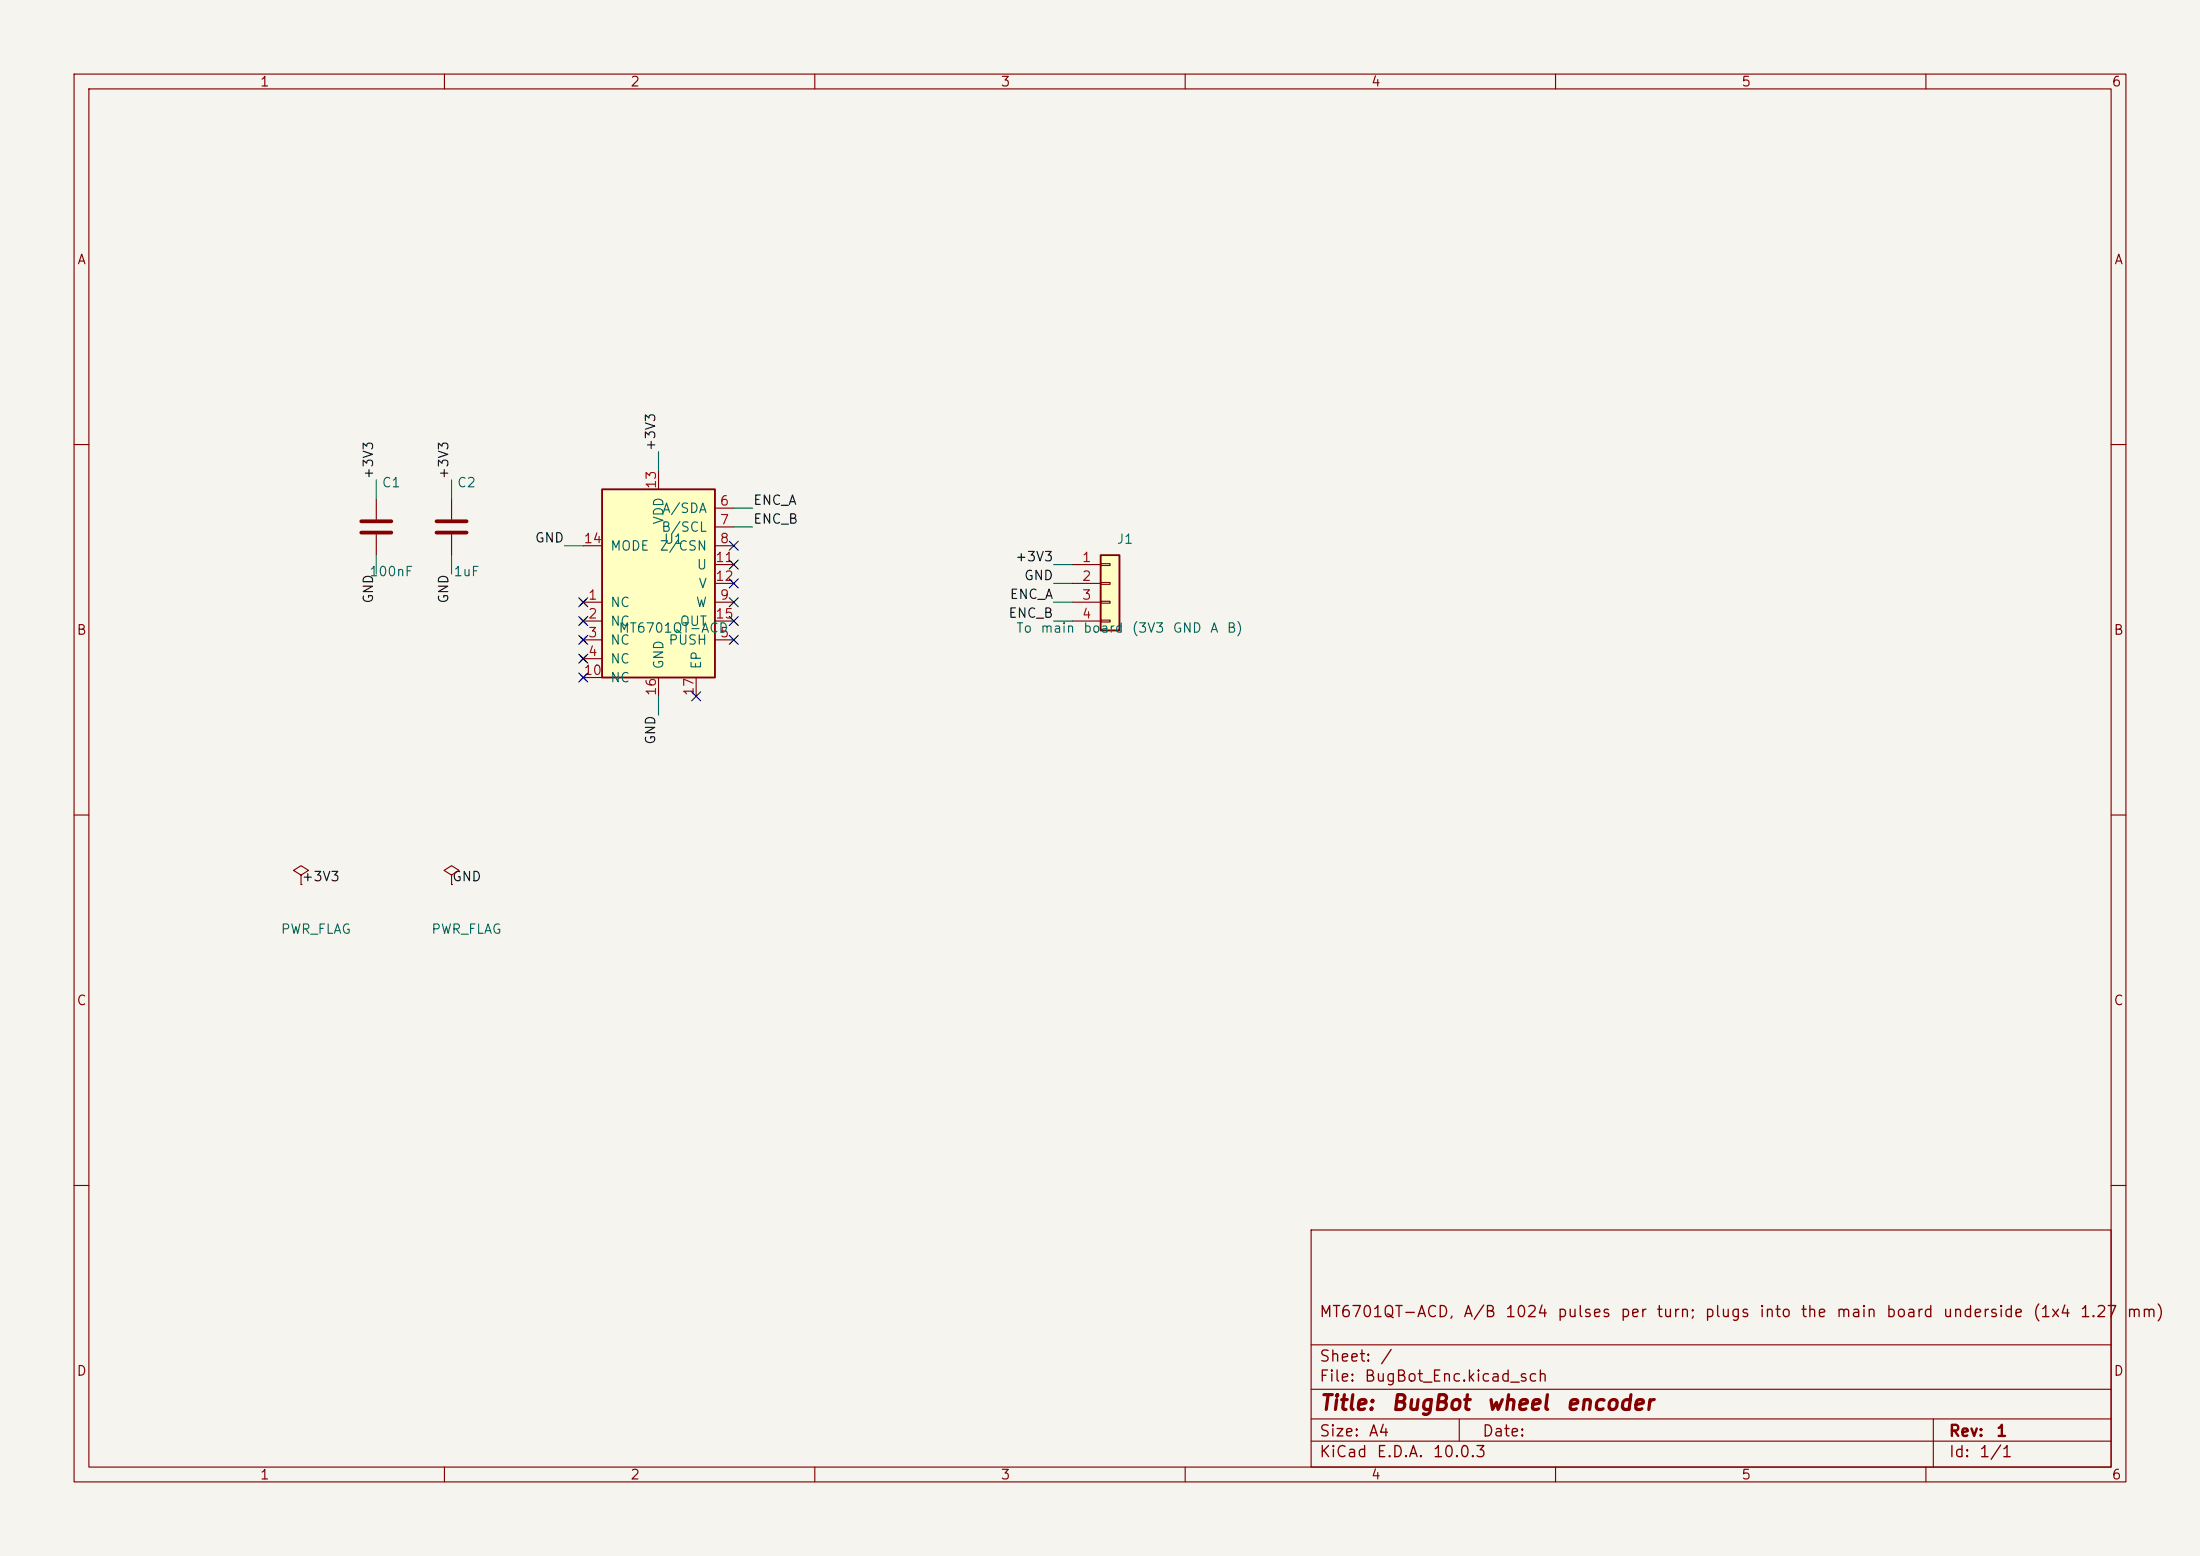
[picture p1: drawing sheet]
<svg xmlns="http://www.w3.org/2000/svg" width="297mm" height="210mm" viewBox="0 0 297 210" stroke-linecap="round" stroke-linejoin="round" font-family="sans-serif">
<path d="M0 0h297v210h-297z" fill="#f5f4ef" stroke="#f5f4ef" stroke-width=".14"/>
<g fill="none" stroke="#840000" stroke-width=".15">
<path d="M10 10h277v190h-277zM12 12h273v186h-273zM60 10v2M110 10v2M160 10v2M210 10v2M260 10v2M10 60h2M50.8 67.3v2.8M50.8 72.1v2.8M61 67.3v2.8M61 72.1v2.8"/>
<path d="M285 60h2M10 110h2M61 118.1l1-.6-1-.7-1.1 .7 1.1 .6v1.3M61 119.4h.1M285 110h2M10 160h2M177 166h108v32h-108zM285 160h2M60 198v2M110 198v2M160 198v2M177 194.5h108"/>
<path d="M177 191.5h108M177 187.5h108M177 181.5h108M197 191.5v3M210 198v2M260 198v2M261 191.5v6.5"/>
</g>
<path d="M48.8 70.4h4M48.8 71.9h4M58.9 70.4h4.1M58.9 71.9h4.1" fill="none" stroke="#840000" stroke-width=".51"/>
<path d="M81.3 66h15.2v25.4h-15.2z" fill="#ffffc2"/>
<path d="M81.3 66h15.2v25.4h-15.2z" fill="none" stroke="#840000" stroke-width=".25"/>
<g fill="none" stroke="#840000" stroke-width=".15">
<path d="M78.7 73.7h2.6M88.9 63.5v2.5M96.5 68.6h2.6M96.5 71.1h2.6M96.5 73.7h2.6M96.5 76.2h2.6M96.5 78.7h2.6M78.4 80.9l.7 .8M78.4 83.4l.7 .8M78.4 86l.7 .7M78.4 88.5l.7 .8M78.4 91.1l.7 .7"/>
<path d="M78.7 81.3h2.6M78.7 83.8h2.6M78.7 86.4h2.6M78.7 88.9h2.6M78.7 91.4h2.6M79.1 80.9l-.7 .8M79.1 83.4l-.7 .8M79.1 86l-.7 .7M79.1 88.5l-.7 .8M79.1 91.1l-.7 .7M88.9 91.4v2.6M94 91.4v2.6"/>
<path d="M96.5 81.3h2.6M96.5 83.8h2.6M96.5 86.4h2.6"/>
</g>
<path d="M148.6 74.9h2.5v10.2h-2.5z" fill="#ffffc2"/>
<path d="M148.6 74.9h2.5v10.2h-2.5z" fill="none" stroke="#840000" stroke-width=".25"/>
<path d="M144.8 76.2h3.8M144.8 78.7h3.8M148.6 76.1h1.3v.2h-1.3zM148.6 78.6h1.3v.3h-1.3zM144.8 81.3h3.8M144.8 83.8h3.8M148.6 81.2h1.3v.2h-1.3zM148.6 83.7h1.3v.2h-1.3zM40.6 118.1l1.1-.6-1.1-.7-1 .7 1 .6v1.3M40.6 119.4h.1" fill="none" stroke="#840000" stroke-width=".15"/>
<g fill="none" stroke="#009600" stroke-width=".15">
<path d="M50.8 64.8v2.5M50.8 74.9v2.6M61 64.8v2.5M61 74.9v2.6M76.2 73.7h2.5M88.9 61v2.5M99.1 68.6h2.5M99.1 71.1h2.5M142.2 76.2h2.6M142.2 78.7h2.6M88.9 94v2.5M142.2 83.8h2.6"/>
<path d="M142.2 81.3h2.6"/>
</g>
<g fill="none" stroke="#000084" stroke-width=".15">
<path d="M98.5 78.1l1.2 1.2M98.5 75.6l1.2 1.2M98.5 73.1l1.2 1.2M99.7 78.1l-1.2 1.2M99.7 75.6l-1.2 1.2M99.7 73.1l-1.2 1.2M78.1 80.7l1.2 1.2M78.1 83.2l1.2 1.2M78.1 85.8l1.2 1.2M78.1 88.3l1.2 1.2M78.1 90.8l1.2 1.2M79.3 80.7l-1.2 1.2"/>
<path d="M79.3 83.2l-1.2 1.2M79.3 85.8l-1.2 1.2M79.3 88.3l-1.2 1.2M79.3 90.8l-1.2 1.2M93.4 93.4l1.2 1.2M94.6 93.4l-1.2 1.2M98.5 80.7l1.2 1.2M98.5 83.2l1.2 1.2M98.5 85.8l1.2 1.2M99.7 80.7l-1.2 1.2M99.7 83.2l-1.2 1.2M99.7 85.8l-1.2 1.2"/>
</g>
<g font-size="2" fill="#840000">
<text x="178" y="190.8">Title:</text>
<text x="187.7" y="190.8">BugBot</text>
<text x="200.6" y="190.8">wheel</text>
<text x="211.3" y="190.8">encoder</text>
</g>
<g font-size="1.5" fill="#840000">
<text x="178" y="178.2">MT6701QT-ACD,</text>
<text x="197.4" y="178.2">A/B</text>
<text x="203.1" y="178.2">1024</text>
<text x="210.1" y="178.2">pulses</text>
<text x="218.6" y="178.2">per</text>
<text x="223.5" y="178.2">turn;</text>
<text x="230" y="178.2">plugs</text>
<text x="237.4" y="178.2">into</text>
<text x="243" y="178.2">the</text>
<text x="247.8" y="178.2">main</text>
<text x="254.5" y="178.2">board</text>
<text x="262.2" y="178.2">underside</text>
<text x="274.3" y="178.2">(1x4</text>
<text x="280.7" y="178.2">1.27</text>
<text x="287" y="178.2">mm)</text>
<text x="178" y="184.2">Sheet:</text>
<text x="186.2" y="184.2">/</text>
<text x="178" y="186.9">File:</text>
<text x="184.1" y="186.9">BugBot_Enc.kicad_sch</text>
<text x="178" y="197.1">KiCad</text>
<text x="178" y="194.3">Size:</text>
<text x="184.7" y="194.3">A4</text>
<text x="185.7" y="197.1">E.D.A.</text>
<text x="193.3" y="197.1">10.0.3</text>
<text x="200" y="194.3">Date:</text>
<text x="263" y="194.3">Rev:</text>
<text x="263" y="197.1">Id:</text>
<text x="267.1" y="197.1">1/1</text>
<text x="269.4" y="194.3">1</text>
</g>
<g font-size="1.3" fill="#840000">
<text x="35" y="12">1</text>
<text x="85" y="12">2</text>
<text x="135" y="12">3</text>
<text x="185" y="12">4</text>
<text x="235" y="12">5</text>
<text x="285" y="12">6</text>
<text x="10.3" y="36">A</text>
<text x="285.3" y="36">A</text>
<text x="10.3" y="86">B</text>
<text x="285.3" y="86">B</text>
<text x="10.3" y="136">C</text>
<text x="285.3" y="136">C</text>
<text x="10.3" y="186">D</text>
<text x="285.3" y="186">D</text>
<text x="35" y="200">1</text>
<text x="85" y="200">2</text>
<text x="135" y="200">3</text>
<text x="185" y="200">4</text>
<text x="235" y="200">5</text>
<text x="285" y="200">6</text>
</g>
<g font-size="1.3" fill="#0f0f0f">
<text x="50.7" y="64.8" transform="rotate(-90 50.7 64.8)">+3V3</text>
<text x="60.8" y="64.8" transform="rotate(-90 60.8 64.8)">+3V3</text>
<text x="88.8" y="61" transform="rotate(-90 88.8 61)">+3V3</text>
<text x="101.6" y="68.5">ENC_A</text>
<text x="101.6" y="71">ENC_B</text>
<text x="72.1" y="73.5">GND</text>
<text x="137" y="76.1">+3V3</text>
<text x="50.7" y="81.5" transform="rotate(-90 50.7 81.5)">GND</text>
<text x="60.8" y="81.5" transform="rotate(-90 60.8 81.5)">GND</text>
<text x="136" y="83.7">ENC_B</text>
<text x="136.2" y="81.2">ENC_A</text>
<text x="138.2" y="78.6">GND</text>
<text x="88.8" y="100.6" transform="rotate(-90 88.8 100.6)">GND</text>
<text x="40.6" y="119.3">+3V3</text>
<text x="61" y="119.3">GND</text>
</g>
<g font-size="1.3" fill="#006464">
<text x="51.5" y="66.1">C1</text>
<text x="61.6" y="66.1">C2</text>
<text x="89.3" y="69.6">A/SDA</text>
<text x="89.9" y="70.9" transform="rotate(-90 89.9 70.9)">VDD</text>
<text x="82.3" y="74.6">MODE</text>
<text x="89" y="74.6">Z/CSN</text>
<text x="89.2" y="72.1">B/SCL</text>
<text x="89.5" y="73.7">U1</text>
<text x="94" y="77.2">U</text>
<text x="150.7" y="73.7">J1</text>
<text x="49.8" y="78.1">100nF</text>
<text x="61.1" y="78.1">1uF</text>
<text x="82.3" y="82.3">NC</text>
<text x="93.8" y="82.3">W</text>
<text x="94.2" y="79.7">V</text>
<text x="82.3" y="84.8">NC</text>
<text x="82.3" y="87.3">NC</text>
<text x="82.3" y="89.9">NC</text>
<text x="83.4" y="85.7">MT6701QT-ACD</text>
<text x="90.2" y="87.3">PUSH</text>
<text x="91.7" y="84.8">OUT</text>
<text x="137.1" y="85.7">To</text>
<text x="140.4" y="85.7">main</text>
<text x="146.1" y="85.7">board</text>
<text x="152.7" y="85.7">(3V3</text>
<text x="158.2" y="85.7">GND</text>
<text x="163.3" y="85.7">A</text>
<text x="165.5" y="85.7">B)</text>
<text x="82.3" y="92.4">NC</text>
<text x="89.9" y="90.4" transform="rotate(-90 89.9 90.4)">GND</text>
<text x="95" y="90.4" transform="rotate(-90 95 90.4)">EP</text>
<text x="37.8" y="126.4">PWR_FLAG</text>
<text x="58.1" y="126.4">PWR_FLAG</text>
</g>
<g font-size="1.3" fill="#a90000">
<text x="88.9" y="66.1" transform="rotate(-90 88.9 66.1)">13</text>
<text x="97.1" y="68.6">6</text>
<text x="97.1" y="71.1">7</text>
<text x="78.7" y="73.6">14</text>
<text x="96.5" y="76.2">11</text>
<text x="97.1" y="73.6">8</text>
<text x="146" y="76.2">1</text>
<text x="79.3" y="81.3">1</text>
<text x="79.3" y="83.8">2</text>
<text x="96.5" y="78.7">12</text>
<text x="96.5" y="83.8">15</text>
<text x="97.1" y="81.3">9</text>
<text x="146" y="78.7">2</text>
<text x="146" y="81.3">3</text>
<text x="146" y="83.8">4</text>
<text x="79.3" y="86.3">3</text>
<text x="79.3" y="88.9">4</text>
<text x="97.1" y="86.3">5</text>
<text x="78.7" y="91.4">10</text>
<text x="88.9" y="94" transform="rotate(-90 88.9 94)">16</text>
<text x="94" y="94" transform="rotate(-90 94 94)">17</text>
</g>
</svg>
